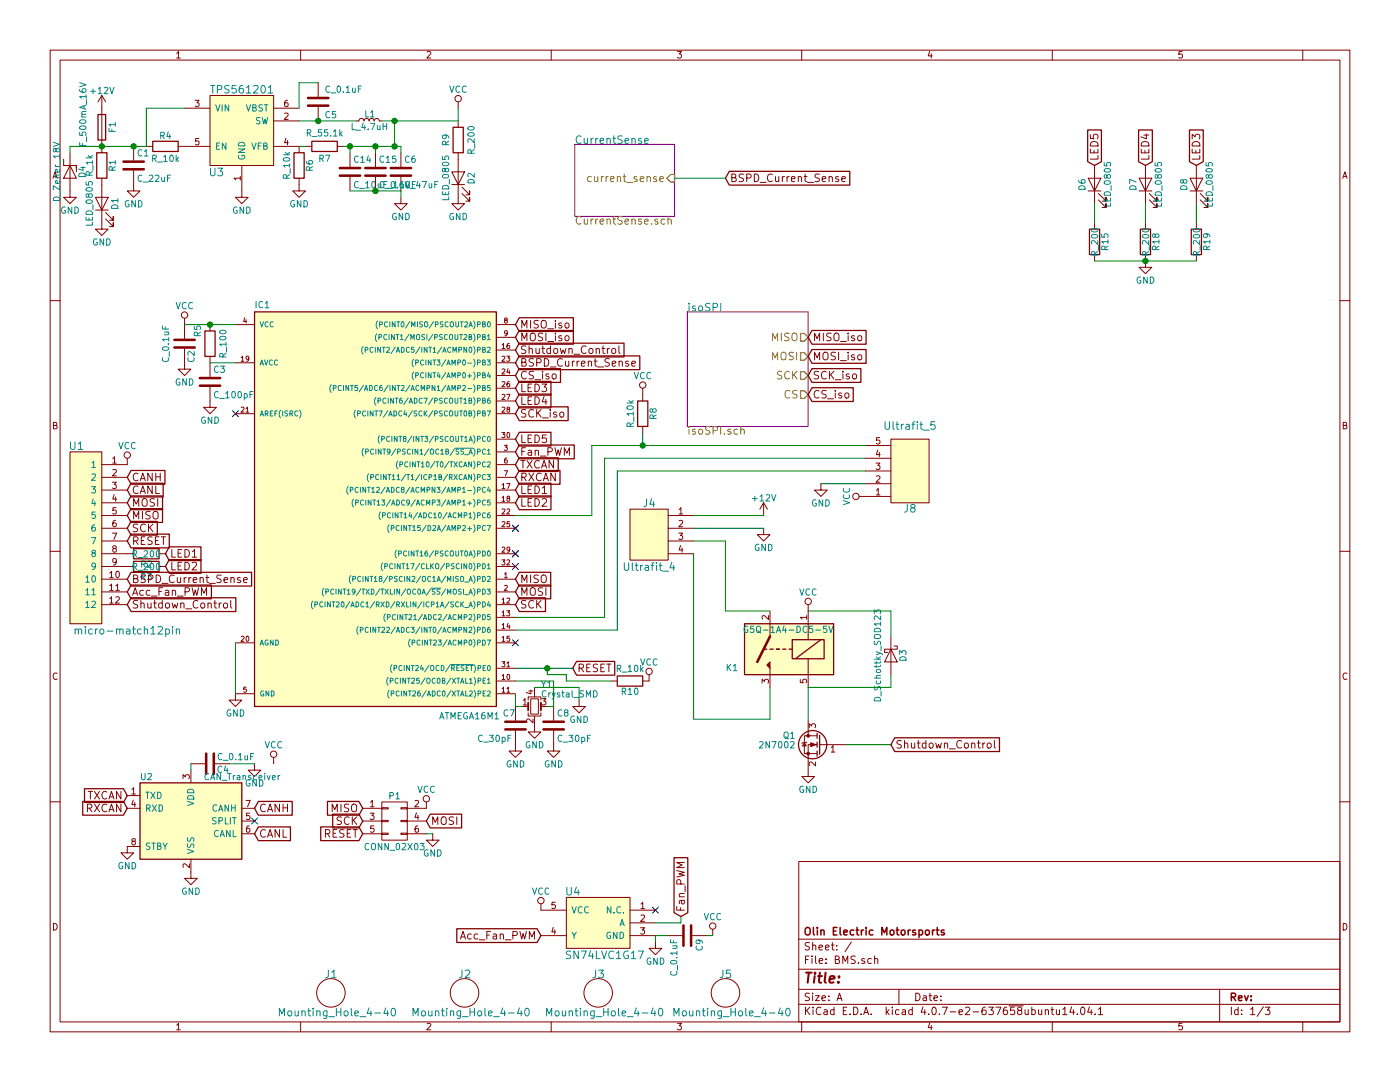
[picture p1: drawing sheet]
EESchema Schematic File Version 2
LIBS:power
LIBS:device
LIBS:switches
LIBS:relays
LIBS:motors
LIBS:transistors
LIBS:conn
LIBS:linear
LIBS:regul
LIBS:74xx
LIBS:cmos4000
LIBS:adc-dac
LIBS:memory
LIBS:xilinx
LIBS:microcontrollers
LIBS:dsp
LIBS:microchip
LIBS:analog_switches
LIBS:motorola
LIBS:texas
LIBS:intel
LIBS:audio
LIBS:interface
LIBS:digital-audio
LIBS:philips
LIBS:display
LIBS:cypress
LIBS:siliconi
LIBS:opto
LIBS:atmel
LIBS:contrib
LIBS:valves
LIBS:formula
LIBS:BMS-cache
EELAYER 25 0
EELAYER END
$Descr A 11000 8500
encoding utf-8
Sheet 1 3
Title ""
Date ""
Rev ""
Comp "Olin Electric Motorsports"
Comment1 ""
Comment2 ""
Comment3 ""
Comment4 ""
$EndDescr
$Comp
L R_10k R4
U 1 1
P 1300 1150
F 0 "R4" V 1380 1150 50  0000 C CNN
F 1 "R_10k" V 1200 1150 50  0000 C CNN
F 2 "footprints:R_0805_OEM" H 1230 1150 50  0001 C CNN
F 3 "http://www.bourns.com/data/global/pdfs/CRS.pdf" H 1380 1150 50  0001 C CNN
F 4 "CRS0805-FX-1002ELFCT-ND" H 1300 1150 60  0001 C CNN "MPN"
F 5 "Digi-Key" H 1300 1150 60  0001 C CNN "MFN"
F 6 "Value" H 1300 1150 60  0001 C CNN "Package"
F 7 "https://www.digikey.com/products/en?keywords=CRS0805-FX-1002ELFCT-ND" H 1780 1550 60  0001 C CNN "PurchasingLink"
	1    1300 1150
	0    -1   -1   0   
$EndComp
$Comp
L R_10k R6
U 1 1
P 2350 1300
F 0 "R6" V 2430 1300 50  0000 C CNN
F 1 "R_10k" V 2250 1300 50  0000 C CNN
F 2 "footprints:R_0805_OEM" H 2280 1300 50  0001 C CNN
F 3 "http://www.bourns.com/data/global/pdfs/CRS.pdf" H 2430 1300 50  0001 C CNN
F 4 "CRS0805-FX-1002ELFCT-ND" H 2350 1300 60  0001 C CNN "MPN"
F 5 "Digi-Key" H 2350 1300 60  0001 C CNN "MFN"
F 6 "Value" H 2350 1300 60  0001 C CNN "Package"
F 7 "https://www.digikey.com/products/en?keywords=CRS0805-FX-1002ELFCT-ND" H 2830 1700 60  0001 C CNN "PurchasingLink"
	1    2350 1300
	1    0    0    -1  
$EndComp
$Comp
L R_1k R1
U 1 1
P 800 1300
F 0 "R1" V 880 1300 50  0000 C CNN
F 1 "R_1k" V 700 1300 50  0000 C CNN
F 2 "footprints:R_0805_OEM" H 730 1300 50  0001 C CNN
F 3 "https://www.seielect.com/Catalog/SEI-rncp.pdf" H 880 1300 50  0001 C CNN
F 4 "Digi-Key" H 800 1300 60  0001 C CNN "MFN"
F 5 "RNCP0805FTD1K00CT-ND" H 800 1300 60  0001 C CNN "MPN"
F 6 "Value" H 800 1300 60  0001 C CNN "Package"
F 7 "https://www.digikey.com/products/en?keywords=RNCP0805FTD1K00CT-ND" H 1280 1700 60  0001 C CNN "PurchasingLink"
	1    800  1300
	1    0    0    -1  
$EndComp
$Comp
L R_55.1k R7
U 1 1
P 2550 1150
F 0 "R7" V 2450 1150 50  0000 C CNN
F 1 "R_55.1k" V 2650 1150 50  0000 C CNN
F 2 "footprints:R_0805_OEM" H 2480 1150 50  0001 C CNN
F 3 "http://www.yageo.com.tw/exep/pages/download/literatures/PYu-R_INT-thick_7.pdf" H 2630 1150 50  0001 C CNN
F 4 "311-51.1KCRCT-ND" H 2550 1150 60  0001 C CNN "MPN"
F 5 "Digi-Key" H 2550 1150 60  0001 C CNN "MFN"
F 6 "Value" H 2550 1150 60  0001 C CNN "Package"
F 7 "https://www.digikey.com/products/en?keywords=311-51.1KCRCT-ND" H 3030 1550 60  0001 C CNN "PurchasingLink"
	1    2550 1150
	0    -1   -1   0   
$EndComp
$Comp
L R_200 R9
U 1 1
P 3600 1100
F 0 "R9" V 3500 1100 50  0000 C CNN
F 1 "R_200" V 3700 1100 50  0000 C CNN
F 2 "footprints:R_0805_OEM" H 3530 1100 50  0001 C CNN
F 3 "https://www.seielect.com/Catalog/SEI-RMCF_RMCP.pdf" H 3680 1100 50  0001 C CNN
F 4 "Digi-Key" H 3600 1100 60  0001 C CNN "MFN"
F 5 "RMCF0805JT200RCT-ND" H 3600 1100 60  0001 C CNN "MPN"
F 6 "Value" H 3600 1100 60  0001 C CNN "Package"
F 7 "https://www.digikey.com/products/en?keywords=RMCF0805JT200RCT-ND" H 4080 1500 60  0001 C CNN "PurchasingLink"
	1    3600 1100
	1    0    0    -1  
$EndComp
$Comp
L LED_0805 D1
U 1 1
P 800 1600
F 0 "D1" H 800 1500 50  0000 C CNN
F 1 "LED_0805" H 800 1700 50  0000 C CNN
F 2 "footprints:LED_0805_OEM" H 700 1600 50  0001 C CNN
F 3 "http://www.osram-os.com/Graphics/XPic9/00078860_0.pdf" H 800 1700 50  0001 C CNN
F 4 "475-1410-1-ND" H 800 1600 60  0001 C CNN "MPN"
F 5 "Digi-Key" H 800 1600 60  0001 C CNN "MFN"
F 6 "Value" H 800 1600 60  0001 C CNN "Package"
F 7 "https://www.digikey.com/products/en?keywords=475-1410-1-ND" H 1200 2100 60  0001 C CNN "PurchasingLink"
	1    800  1600
	0    -1   -1   0   
$EndComp
$Comp
L LED_0805 D2
U 1 1
P 3600 1400
F 0 "D2" H 3600 1300 50  0000 C CNN
F 1 "LED_0805" H 3600 1500 50  0000 C CNN
F 2 "footprints:LED_0805_OEM" H 3500 1400 50  0001 C CNN
F 3 "http://www.osram-os.com/Graphics/XPic9/00078860_0.pdf" H 3600 1500 50  0001 C CNN
F 4 "475-1410-1-ND" H 3600 1400 60  0001 C CNN "MPN"
F 5 "Digi-Key" H 3600 1400 60  0001 C CNN "MFN"
F 6 "Value" H 3600 1400 60  0001 C CNN "Package"
F 7 "https://www.digikey.com/products/en?keywords=475-1410-1-ND" H 4000 1900 60  0001 C CNN "PurchasingLink"
	1    3600 1400
	0    -1   -1   0   
$EndComp
$Comp
L L_4.7uH L1
U 1 1
P 2900 950
F 0 "L1" V 2950 900 50  0000 L CNN
F 1 "L_4.7uH" V 2850 800 50  0000 L CNN
F 2 "footprints:4.7uH_Inductor_OEM" H 2830 890 50  0001 C CNN
F 3 "https://product.tdk.com/info/en/documents/wdcatalog/withdrawn_inductor_commercial_power_vlp8040_en.pdf" H 2930 990 50  0001 C CNN
F 4 "445-6583-1-ND" H 2900 950 60  0001 C CNN "MPN"
F 5 "Digi-Key" H 2900 950 60  0001 C CNN "MFN"
F 6 "Value" H 2900 950 60  0001 C CNN "Package"
F 7 "https://www.digikey.com/product-detail/en/tdk-corporation/VLP8040T-4R7M/445-6583-1-ND/2465893" H 3330 1390 60  0001 C CNN "PurchasingLink"
	1    2900 950 
	0    -1   -1   0   
$EndComp
$Comp
L C_0.1uF C5
U 1 1
P 2500 800
F 0 "C5" H 2550 700 50  0000 L CNN
F 1 "C_0.1uF" H 2550 900 50  0000 L CNN
F 2 "footprints:C_0805_OEM" H 2538 650 50  0001 C CNN
F 3 "http://datasheets.avx.com/X7RDielectric.pdf" H 2525 900 50  0001 C CNN
F 4 "478-3352-1-ND" H 2500 800 60  0001 C CNN "MPN"
F 5 "Digi-Key" H 2500 800 60  0001 C CNN "MFN"
F 6 "Value" H 2500 800 60  0001 C CNN "Package"
F 7 "https://www.digikey.com/products/en?keywords=478-3352-1-ND" H 2925 1300 60  0001 C CNN "PurchasingLink"
	1    2500 800 
	1    0    0    -1  
$EndComp
$Comp
L C_22uF C1
U 1 1
P 1050 1300
F 0 "C1" H 1075 1400 50  0000 L CNN
F 1 "C_22uF" H 1075 1200 50  0000 L CNN
F 2 "footprints:C_1206_OEM" H 1088 1150 50  0001 C CNN
F 3 "http://www.samsungsem.com/kr/support/product-search/mlcc/__icsFiles/afieldfile/2017/07/28/S_CL31A226KOCLFNC.pdf" H 1075 1400 50  0001 C CNN
F 4 "1276-2725-1-ND" H 1050 1300 60  0001 C CNN "MPN"
F 5 "Digi-Key" H 1050 1300 60  0001 C CNN "MFN"
F 6 "Value" H 1050 1300 60  0001 C CNN "Package"
F 7 "https://www.digikey.com/products/en?keywords=1276-2725-1-ND" H 1475 1800 60  0001 C CNN "PurchasingLink"
	1    1050 1300
	1    0    0    -1  
$EndComp
$Comp
L C_47uF C6
U 1 1
P 3100 1300
F 0 "C6" H 3125 1400 50  0000 L CNN
F 1 "C_47uF" H 3125 1200 50  0000 L CNN
F 2 "footprints:C_0805_OEM" H 3138 1150 50  0001 C CNN
F 3 "http://www.yuden.co.jp/productdata/catalog/en/mlcc_all_e.pdf" H 3125 1400 50  0001 C CNN
F 4 "587-4280-1-ND" H 3100 1300 60  0001 C CNN "MPN"
F 5 "Digi-Key" H 3100 1300 60  0001 C CNN "MFN"
F 6 "Value" H 3100 1300 60  0001 C CNN "Package"
F 7 "https://www.digikey.com/product-detail/en/taiyo-yuden/JMK212BBJ476MG-T/587-4280-1-ND/5344315" H 3525 1800 60  0001 C CNN "PurchasingLink"
	1    3100 1300
	1    0    0    -1  
$EndComp
$Comp
L +12V #PWR01
U 1 1
P 800 850
F 0 "#PWR01" H 800 700 50  0001 C CNN
F 1 "+12V" H 800 990 50  0000 C CNN
F 2 "" H 800 850 50  0001 C CNN
F 3 "" H 800 850 50  0001 C CNN
	1    800  850 
	1    0    0    -1  
$EndComp
$Comp
L GND #PWR02
U 1 1
P 800 1750
F 0 "#PWR02" H 800 1500 50  0001 C CNN
F 1 "GND" H 800 1600 50  0000 C CNN
F 2 "" H 800 1750 50  0001 C CNN
F 3 "" H 800 1750 50  0001 C CNN
	1    800  1750
	1    0    0    -1  
$EndComp
$Comp
L GND #PWR03
U 1 1
P 1050 1450
F 0 "#PWR03" H 1050 1200 50  0001 C CNN
F 1 "GND" H 1050 1300 50  0000 C CNN
F 2 "" H 1050 1450 50  0001 C CNN
F 3 "" H 1050 1450 50  0001 C CNN
	1    1050 1450
	1    0    0    -1  
$EndComp
$Comp
L GND #PWR04
U 1 1
P 1900 1500
F 0 "#PWR04" H 1900 1250 50  0001 C CNN
F 1 "GND" H 1900 1350 50  0000 C CNN
F 2 "" H 1900 1500 50  0001 C CNN
F 3 "" H 1900 1500 50  0001 C CNN
	1    1900 1500
	1    0    0    -1  
$EndComp
$Comp
L GND #PWR05
U 1 1
P 2350 1450
F 0 "#PWR05" H 2350 1200 50  0001 C CNN
F 1 "GND" H 2350 1300 50  0000 C CNN
F 2 "" H 2350 1450 50  0001 C CNN
F 3 "" H 2350 1450 50  0001 C CNN
	1    2350 1450
	1    0    0    -1  
$EndComp
$Comp
L GND #PWR06
U 1 1
P 3100 1450
F 0 "#PWR06" H 3100 1200 50  0001 C CNN
F 1 "GND" H 3100 1300 50  0000 C CNN
F 2 "" H 3100 1450 50  0001 C CNN
F 3 "" H 3100 1450 50  0001 C CNN
	1    3100 1450
	1    0    0    -1  
$EndComp
$Comp
L GND #PWR07
U 1 1
P 3600 1550
F 0 "#PWR07" H 3600 1300 50  0001 C CNN
F 1 "GND" H 3600 1400 50  0000 C CNN
F 2 "" H 3600 1550 50  0001 C CNN
F 3 "" H 3600 1550 50  0001 C CNN
	1    3600 1550
	1    0    0    -1  
$EndComp
$Comp
L F_500mA_16V F1
U 1 1
P 800 1000
F 0 "F1" V 880 1000 50  0000 C CNN
F 1 "F_500mA_16V" V 650 1100 50  0000 C CNN
F 2 "footprints:Fuse_1210" V 730 1000 50  0001 C CNN
F 3 "https://belfuse.com/resources/CircuitProtection/datasheets/0ZCH%20Nov2016.pdf" V 880 1000 50  0001 C CNN
F 4 "Digi-Key" H 800 1000 60  0001 C CNN "MFN"
F 5 "507-1786-1-ND" H 800 1000 60  0001 C CNN "MPN"
F 6 "Value" H 800 1000 60  0001 C CNN "Package"
F 7 "https://www.digikey.com/product-detail/en/bel-fuse-inc/0ZCH0050FF2G/507-1786-1-ND/4156209" V 1280 1400 60  0001 C CNN "PurchasingLink"
	1    800  1000
	1    0    0    -1  
$EndComp
$Comp
L R_100 R5
U 1 1
P 1650 2700
F 0 "R5" V 1550 2800 50  0000 C CNN
F 1 "R_100" V 1750 2700 50  0000 C CNN
F 2 "footprints:R_0805_OEM" H 1580 2700 50  0001 C CNN
F 3 "https://www.seielect.com/Catalog/SEI-rncp.pdf" H 1730 2700 50  0001 C CNN
F 4 "Digi-Key" H 1650 2700 60  0001 C CNN "MFN"
F 5 "RNCP0805FTD100RCT-ND" H 1650 2700 60  0001 C CNN "MPN"
F 6 "Value" H 1650 2700 60  0001 C CNN "Package"
F 7 "https://www.digikey.com/products/en?keywords=RNCP0805FTD100RCT-ND" H 2130 3100 60  0001 C CNN "PurchasingLink"
	1    1650 2700
	1    0    0    -1  
$EndComp
$Comp
L C_0.1uF C4
U 1 1
P 1650 6000
F 0 "C4" V 1600 5850 50  0000 L CNN
F 1 "C_0.1uF" V 1700 5650 50  0000 L CNN
F 2 "footprints:C_0805_OEM" H 1688 5850 50  0001 C CNN
F 3 "http://datasheets.avx.com/X7RDielectric.pdf" H 1675 6100 50  0001 C CNN
F 4 "478-3352-1-ND" H 1650 6000 60  0001 C CNN "MPN"
F 5 "Digi-Key" H 1650 6000 60  0001 C CNN "MFN"
F 6 "Value" H 1650 6000 60  0001 C CNN "Package"
F 7 "https://www.digikey.com/products/en?keywords=478-3352-1-ND" H 2075 6500 60  0001 C CNN "PurchasingLink"
	1    1650 6000
	0    -1   -1   0   
$EndComp
$Comp
L C_0.1uF C2
U 1 1
P 1450 2700
F 0 "C2" V 1500 2550 50  0000 L CNN
F 1 "C_0.1uF" V 1300 2550 50  0000 L CNN
F 2 "footprints:C_0805_OEM" H 1488 2550 50  0001 C CNN
F 3 "http://datasheets.avx.com/X7RDielectric.pdf" H 1475 2800 50  0001 C CNN
F 4 "478-3352-1-ND" H 1450 2700 60  0001 C CNN "MPN"
F 5 "Digi-Key" H 1450 2700 60  0001 C CNN "MFN"
F 6 "Value" H 1450 2700 60  0001 C CNN "Package"
F 7 "https://www.digikey.com/products/en?keywords=478-3352-1-ND" H 1875 3200 60  0001 C CNN "PurchasingLink"
	1    1450 2700
	1    0    0    -1  
$EndComp
$Comp
L C_100pF C3
U 1 1
P 1650 3000
F 0 "C3" H 1675 3100 50  0000 L CNN
F 1 "C_100pF" H 1675 2900 50  0000 L CNN
F 2 "footprints:C_0805_OEM" H 1688 2850 50  0001 C CNN
F 3 "https://content.kemet.com/datasheets/KEM_C1003_C0G_SMD.pdf" H 1675 3100 50  0001 C CNN
F 4 "399-1122-1-ND" H 1650 3000 60  0001 C CNN "MPN"
F 5 "Digi-Key" H 1650 3000 60  0001 C CNN "MFN"
F 6 "Value" H 1650 3000 60  0001 C CNN "Package"
F 7 "https://www.digikey.com/product-detail/en/kemet/C0805C101J5GACTU/399-1122-1-ND/411397" H 2075 3500 60  0001 C CNN "PurchasingLink"
	1    1650 3000
	1    0    0    -1  
$EndComp
$Comp
L C_30pF C8
U 1 1
P 4350 5700
F 0 "C8" H 4375 5800 50  0000 L CNN
F 1 "C_30pF" H 4375 5600 50  0000 L CNN
F 2 "footprints:C_0805_OEM" H 4388 5550 50  0001 C CNN
F 3 "https://media.digikey.com/pdf/Data%20Sheets/Samsung%20PDFs/CL_Series_MLCC_ds.pdf" H 4375 5800 50  0001 C CNN
F 4 "1276-1130-1-ND" H 4350 5700 60  0001 C CNN "MPN"
F 5 "Digi-Key" H 4350 5700 60  0001 C CNN "MFN"
F 6 "Value" H 4350 5700 60  0001 C CNN "Package"
F 7 "https://www.digikey.com/product-detail/en/samsung-electro-mechanics-america-inc/CL21C300JBANNNC/1276-1130-1-ND/3889216" H 4775 6200 60  0001 C CNN "PurchasingLink"
	1    4350 5700
	1    0    0    -1  
$EndComp
$Comp
L C_30pF C7
U 1 1
P 4050 5700
F 0 "C7" H 3950 5800 50  0000 L CNN
F 1 "C_30pF" H 3750 5600 50  0000 L CNN
F 2 "footprints:C_0805_OEM" H 4088 5550 50  0001 C CNN
F 3 "https://media.digikey.com/pdf/Data%20Sheets/Samsung%20PDFs/CL_Series_MLCC_ds.pdf" H 4075 5800 50  0001 C CNN
F 4 "1276-1130-1-ND" H 4050 5700 60  0001 C CNN "MPN"
F 5 "Digi-Key" H 4050 5700 60  0001 C CNN "MFN"
F 6 "Value" H 4050 5700 60  0001 C CNN "Package"
F 7 "https://www.digikey.com/product-detail/en/samsung-electro-mechanics-america-inc/CL21C300JBANNNC/1276-1130-1-ND/3889216" H 4475 6200 60  0001 C CNN "PurchasingLink"
	1    4050 5700
	1    0    0    -1  
$EndComp
$Comp
L GND #PWR08
U 1 1
P 1850 5450
F 0 "#PWR08" H 1850 5200 50  0001 C CNN
F 1 "GND" H 1850 5300 50  0000 C CNN
F 2 "" H 1850 5450 50  0001 C CNN
F 3 "" H 1850 5450 50  0001 C CNN
	1    1850 5450
	1    0    0    -1  
$EndComp
$Comp
L GND #PWR09
U 1 1
P 1650 3150
F 0 "#PWR09" H 1650 2900 50  0001 C CNN
F 1 "GND" H 1650 3000 50  0000 C CNN
F 2 "" H 1650 3150 50  0001 C CNN
F 3 "" H 1650 3150 50  0001 C CNN
	1    1650 3150
	1    0    0    -1  
$EndComp
$Comp
L GND #PWR010
U 1 1
P 1450 2850
F 0 "#PWR010" H 1450 2600 50  0001 C CNN
F 1 "GND" H 1450 2700 50  0000 C CNN
F 2 "" H 1450 2850 50  0001 C CNN
F 3 "" H 1450 2850 50  0001 C CNN
	1    1450 2850
	1    0    0    -1  
$EndComp
$Comp
L GND #PWR011
U 1 1
P 1000 6650
F 0 "#PWR011" H 1000 6400 50  0001 C CNN
F 1 "GND" H 1000 6500 50  0000 C CNN
F 2 "" H 1000 6650 50  0001 C CNN
F 3 "" H 1000 6650 50  0001 C CNN
	1    1000 6650
	1    0    0    -1  
$EndComp
NoConn ~ 2000 6450
$Comp
L GND #PWR012
U 1 1
P 1500 6850
F 0 "#PWR012" H 1500 6600 50  0001 C CNN
F 1 "GND" H 1500 6700 50  0000 C CNN
F 2 "" H 1500 6850 50  0001 C CNN
F 3 "" H 1500 6850 50  0001 C CNN
	1    1500 6850
	1    0    0    -1  
$EndComp
$Comp
L GND #PWR013
U 1 1
P 2000 6000
F 0 "#PWR013" H 2000 5750 50  0001 C CNN
F 1 "GND" H 2000 5850 50  0000 C CNN
F 2 "" H 2000 6000 50  0001 C CNN
F 3 "" H 2000 6000 50  0001 C CNN
	1    2000 6000
	1    0    0    -1  
$EndComp
$Comp
L R_10k R10
U 1 1
P 4950 5350
F 0 "R10" V 5030 5350 50  0000 C CNN
F 1 "R_10k" V 4850 5350 50  0000 C CNN
F 2 "footprints:D_0805_OEM" H 4880 5350 50  0001 C CNN
F 3 "http://www.bourns.com/data/global/pdfs/CRS.pdf" H 5030 5350 50  0001 C CNN
F 4 "CRS0805-FX-1002ELFCT-ND" H 4950 5350 60  0001 C CNN "MPN"
F 5 "Digi-Key" H 4950 5350 60  0001 C CNN "MFN"
F 6 "Value" H 4950 5350 60  0001 C CNN "Package"
F 7 "https://www.digikey.com/products/en?keywords=CRS0805-FX-1002ELFCT-ND" H 5430 5750 60  0001 C CNN "PurchasingLink"
	1    4950 5350
	0    1    1    0   
$EndComp
$Comp
L VCC #PWR014
U 1 1
P 3600 850
F 0 "#PWR014" H 3600 700 50  0001 C CNN
F 1 "VCC" H 3600 1000 50  0000 C CNN
F 2 "" H 3600 850 50  0001 C CNN
F 3 "" H 3600 850 50  0001 C CNN
	1    3600 850 
	1    0    0    -1  
$EndComp
$Comp
L VCC #PWR015
U 1 1
P 1450 2550
F 0 "#PWR015" H 1450 2400 50  0001 C CNN
F 1 "VCC" H 1450 2700 50  0000 C CNN
F 2 "" H 1450 2550 50  0001 C CNN
F 3 "" H 1450 2550 50  0001 C CNN
	1    1450 2550
	1    0    0    -1  
$EndComp
$Comp
L VCC #PWR016
U 1 1
P 2150 6000
F 0 "#PWR016" H 2150 5850 50  0001 C CNN
F 1 "VCC" H 2150 6150 50  0000 C CNN
F 2 "" H 2150 6000 50  0001 C CNN
F 3 "" H 2150 6000 50  0001 C CNN
	1    2150 6000
	1    0    0    -1  
$EndComp
$Comp
L GND #PWR017
U 1 1
P 4200 5700
F 0 "#PWR017" H 4200 5450 50  0001 C CNN
F 1 "GND" H 4200 5550 50  0000 C CNN
F 2 "" H 4200 5700 50  0001 C CNN
F 3 "" H 4200 5700 50  0001 C CNN
	1    4200 5700
	1    0    0    -1  
$EndComp
$Comp
L GND #PWR018
U 1 1
P 4050 5850
F 0 "#PWR018" H 4050 5600 50  0001 C CNN
F 1 "GND" H 4050 5700 50  0000 C CNN
F 2 "" H 4050 5850 50  0001 C CNN
F 3 "" H 4050 5850 50  0001 C CNN
	1    4050 5850
	1    0    0    -1  
$EndComp
$Comp
L GND #PWR019
U 1 1
P 4350 5850
F 0 "#PWR019" H 4350 5600 50  0001 C CNN
F 1 "GND" H 4350 5700 50  0000 C CNN
F 2 "" H 4350 5850 50  0001 C CNN
F 3 "" H 4350 5850 50  0001 C CNN
	1    4350 5850
	1    0    0    -1  
$EndComp
$Comp
L GND #PWR020
U 1 1
P 4550 5500
F 0 "#PWR020" H 4550 5250 50  0001 C CNN
F 1 "GND" H 4550 5350 50  0000 C CNN
F 2 "" H 4550 5500 50  0001 C CNN
F 3 "" H 4550 5500 50  0001 C CNN
	1    4550 5500
	1    0    0    -1  
$EndComp
Text GLabel 4500 5250 2    60   Input ~ 0
RESET
$Comp
L VCC #PWR021
U 1 1
P 5100 5350
F 0 "#PWR021" H 5100 5200 50  0001 C CNN
F 1 "VCC" H 5100 5500 50  0000 C CNN
F 2 "" H 5100 5350 50  0001 C CNN
F 3 "" H 5100 5350 50  0001 C CNN
	1    5100 5350
	1    0    0    -1  
$EndComp
$Comp
L VCC #PWR022
U 1 1
P 3350 6350
F 0 "#PWR022" H 3350 6200 50  0001 C CNN
F 1 "VCC" H 3350 6500 50  0000 C CNN
F 2 "" H 3350 6350 50  0001 C CNN
F 3 "" H 3350 6350 50  0001 C CNN
	1    3350 6350
	1    0    0    -1  
$EndComp
$Comp
L GND #PWR023
U 1 1
P 3400 6550
F 0 "#PWR023" H 3400 6300 50  0001 C CNN
F 1 "GND" H 3400 6400 50  0000 C CNN
F 2 "" H 3400 6550 50  0001 C CNN
F 3 "" H 3400 6550 50  0001 C CNN
	1    3400 6550
	1    0    0    -1  
$EndComp
Text GLabel 3350 6450 2    60   Input ~ 0
MOSI
Text GLabel 2850 6350 0    60   Input ~ 0
MISO
Text GLabel 2850 6450 0    60   Input ~ 0
SCK
Text GLabel 2850 6550 0    60   Input ~ 0
RESET
Text GLabel 1000 6250 0    60   Input ~ 0
TXCAN
Text GLabel 1000 6350 0    60   Input ~ 0
RXCAN
Text GLabel 2000 6350 2    60   Input ~ 0
CANH
Text GLabel 2000 6550 2    60   Input ~ 0
CANL
Text GLabel 4050 4550 2    60   Input ~ 0
MISO
Text GLabel 4050 4650 2    60   Input ~ 0
MOSI
Text GLabel 4050 4750 2    60   Input ~ 0
SCK
Text GLabel 4050 3650 2    60   Input ~ 0
TXCAN
Text GLabel 4050 3750 2    60   Input ~ 0
RXCAN
$Comp
L Crystal_SMD Y1
U 1 1
P 4200 5550
F 0 "Y1" H 4250 5725 50  0000 L CNN
F 1 "Crystal_SMD" H 4250 5650 50  0000 L CNN
F 2 "footprints:Crystal_SMD_FA238" H 4150 5625 50  0001 C CNN
F 3 "https://support.epson.biz/td/api/doc_check.php?dl=brief_FA-238V_en.pdf" H 4250 5725 50  0001 C CNN
F 4 "Digi-Key" H 4200 5550 60  0001 C CNN "MFN"
F 5 "SER3686CT-ND" H 4200 5550 60  0001 C CNN "MPN"
F 6 "Value" H 4200 5550 60  0001 C CNN "Package"
F 7 "https://www.digikey.com/products/en?keywords=SER3686CT-ND" H 4650 6125 60  0001 C CNN "PurchasingLink"
	1    4200 5550
	1    0    0    -1  
$EndComp
$Comp
L CONN_02X03 P1
U 1 1
P 3100 6450
F 0 "P1" H 3100 6650 50  0000 C CNN
F 1 "CONN_02X03" H 3100 6250 50  0000 C CNN
F 2 "footprints:Pin_Header_Straight_2x03" H 3100 5250 50  0001 C CNN
F 3 "http://portal.fciconnect.com/Comergent//fci/drawing/67996.pdf" H 3100 5250 50  0001 C CNN
F 4 "609-3234-ND" H 3100 6450 60  0001 C CNN "MPN"
F 5 "Digi-Key" H 3100 6450 60  0001 C CNN "MFN"
F 6 "Value" H 3100 6450 60  0001 C CNN "Package"
F 7 "https://www.digikey.com/product-detail/en/amphenol-fci/67997-206HLF/609-3234-ND/1878491" H 3500 7050 60  0001 C CNN "PurchasingLink"
	1    3100 6450
	1    0    0    -1  
$EndComp
$Comp
L Ultrafit_4 J4
U 1 1
P 5100 4250
F 0 "J4" H 5100 4550 60  0000 C CNN
F 1 "Ultrafit_4" H 5100 4050 60  0000 C CNN
F 2 "footprints:Ultrafit_4" H 5000 4500 60  0001 C CNN
F 3 "http://www.literature.molex.com/SQLImages/kelmscott/Molex/PDF_Images/987651-1008.pdf" H 5100 4600 60  0001 C CNN
F 4 "Digi-Key" H 5100 4250 60  0001 C CNN "MFN"
F 5 "Value" H 5100 4250 60  0001 C CNN "Package"
F 6 "WM11574-ND" H 5100 4250 60  0001 C CNN "MPN"
F 7 "WM11564-ND" H 5500 5000 60  0001 C CNN "MPN2"
F 8 "https://www.digikey.com/products/en?keywords=WM11574-ND" H 5600 5100 60  0001 C CNN "PurchasingLink"
F 9 "https://www.digikey.com/product-detail/en/molex-llc/1722561004/WM11564-ND/5291228" H 5700 5200 60  0001 C CNN "PurchasingLink2"
	1    5100 4250
	1    0    0    -1  
$EndComp
$Comp
L GND #PWR024
U 1 1
P 6000 4150
F 0 "#PWR024" H 6000 3900 50  0001 C CNN
F 1 "GND" H 6000 4000 50  0000 C CNN
F 2 "" H 6000 4150 50  0001 C CNN
F 3 "" H 6000 4150 50  0001 C CNN
	1    6000 4150
	1    0    0    -1  
$EndComp
$Comp
L +12V #PWR025
U 1 1
P 6000 4050
F 0 "#PWR025" H 6000 3900 50  0001 C CNN
F 1 "+12V" H 6000 4190 50  0000 C CNN
F 2 "" H 6000 4050 50  0001 C CNN
F 3 "" H 6000 4050 50  0001 C CNN
	1    6000 4050
	1    0    0    -1  
$EndComp
$Sheet
S 4516 1134 784  566 
U 59E289B4
F0 "CurrentSense" 60
F1 "CurrentSense.sch" 60
F2 "current_sense" I R 5300 1400 60 
$EndSheet
$Comp
L micro-match12pin U1
U 1 1
P 550 4050
F 0 "U1" H 600 4600 60  0000 C CNN
F 1 "micro-match12pin" H 1000 3150 60  0000 C CNN
F 2 "footprints:micromatch_female_ra_12" H 900 4850 60  0001 C CNN
F 3 "" H 900 4850 60  0001 C CNN
	1    550  4050
	1    0    0    -1  
$EndComp
Text GLabel 1000 4250 2    60   Input ~ 0
RESET
Text GLabel 1000 3850 2    60   Input ~ 0
CANL
Text GLabel 1000 3950 2    60   Input ~ 0
MOSI
Text GLabel 1000 4050 2    60   Input ~ 0
MISO
Text GLabel 1000 4150 2    60   Input ~ 0
SCK
$Comp
L R_200 R2
U 1 1
P 1150 4350
F 0 "R2" V 1230 4350 50  0000 C CNN
F 1 "R_200" V 1150 4350 50  0000 C CNN
F 2 "footprints:R_0805_OEM" H 1080 4350 50  0001 C CNN
F 3 "https://www.seielect.com/Catalog/SEI-RMCF_RMCP.pdf" H 1230 4350 50  0001 C CNN
F 4 "Digi-Key" H 1150 4350 60  0001 C CNN "MFN"
F 5 "RMCF0805JT200RCT-ND" H 1150 4350 60  0001 C CNN "MPN"
F 6 "Value" H 1150 4350 60  0001 C CNN "Package"
F 7 "https://www.digikey.com/products/en?keywords=RMCF0805JT200RCT-ND" H 1630 4750 60  0001 C CNN "PurchasingLink"
	1    1150 4350
	0    1    1    0   
$EndComp
$Comp
L R_200 R3
U 1 1
P 1150 4450
F 0 "R3" V 1230 4450 50  0000 C CNN
F 1 "R_200" V 1150 4450 50  0000 C CNN
F 2 "footprints:R_0805_OEM" H 1080 4450 50  0001 C CNN
F 3 "https://www.seielect.com/Catalog/SEI-RMCF_RMCP.pdf" H 1230 4450 50  0001 C CNN
F 4 "Digi-Key" H 1150 4450 60  0001 C CNN "MFN"
F 5 "RMCF0805JT200RCT-ND" H 1150 4450 60  0001 C CNN "MPN"
F 6 "Value" H 1150 4450 60  0001 C CNN "Package"
F 7 "https://www.digikey.com/products/en?keywords=RMCF0805JT200RCT-ND" H 1630 4850 60  0001 C CNN "PurchasingLink"
	1    1150 4450
	0    1    1    0   
$EndComp
Text GLabel 1300 4350 2    60   Input ~ 0
LED1
Text GLabel 1300 4450 2    60   Input ~ 0
LED2
Text GLabel 1000 4550 2    60   Input ~ 0
BSPD_Current_Sense
Text GLabel 1000 4650 2    60   Input ~ 0
Acc_Fan_PWM
$Comp
L SN74LVC1G17 U4
U 1 1
P 4100 7100
F 0 "U4" H 4500 7200 60  0000 C CNN
F 1 "SN74LVC1G17" H 4750 6700 60  0000 C CNN
F 2 "footprints:SOT-23-5_OEM" H 4100 7100 60  0001 C CNN
F 3 "" H 4100 7100 60  0001 C CNN
	1    4100 7100
	1    0    0    -1  
$EndComp
$Comp
L VCC #PWR026
U 1 1
P 4250 7150
F 0 "#PWR026" H 4250 7000 50  0001 C CNN
F 1 "VCC" H 4250 7300 50  0000 C CNN
F 2 "" H 4250 7150 50  0001 C CNN
F 3 "" H 4250 7150 50  0001 C CNN
	1    4250 7150
	1    0    0    -1  
$EndComp
$Comp
L GND #PWR027
U 1 1
P 5150 7400
F 0 "#PWR027" H 5150 7150 50  0001 C CNN
F 1 "GND" H 5150 7250 50  0000 C CNN
F 2 "" H 5150 7400 50  0001 C CNN
F 3 "" H 5150 7400 50  0001 C CNN
	1    5150 7400
	1    0    0    -1  
$EndComp
$Comp
L C_0.1uF C9
U 1 1
P 5400 7350
F 0 "C9" H 5425 7450 50  0000 L CNN
F 1 "C_0.1uF" H 5425 7250 50  0000 L CNN
F 2 "footprints:C_0805_OEM" H 5438 7200 50  0001 C CNN
F 3 "http://datasheets.avx.com/X7RDielectric.pdf" H 5425 7450 50  0001 C CNN
F 4 "478-3352-1-ND" H 5400 7350 60  0001 C CNN "MPN"
F 5 "Digi-Key" H 5400 7350 60  0001 C CNN "MFN"
F 6 "Value" H 5400 7350 60  0001 C CNN "Package"
F 7 "https://www.digikey.com/products/en?keywords=478-3352-1-ND" H 5825 7850 60  0001 C CNN "PurchasingLink"
	1    5400 7350
	0    1    1    0   
$EndComp
$Comp
L VCC #PWR028
U 1 1
P 5600 7350
F 0 "#PWR028" H 5600 7200 50  0001 C CNN
F 1 "VCC" H 5600 7500 50  0000 C CNN
F 2 "" H 5600 7350 50  0001 C CNN
F 3 "" H 5600 7350 50  0001 C CNN
	1    5600 7350
	1    0    0    -1  
$EndComp
$Comp
L LED_0805 D6
U 1 1
P 8600 1450
F 0 "D6" H 8600 1550 50  0000 C CNN
F 1 "LED_0805" H 8600 1350 50  0000 C CNN
F 2 "footprints:LED_0805_OEM" H 8500 1450 50  0001 C CNN
F 3 "http://www.osram-os.com/Graphics/XPic9/00078860_0.pdf" H 8600 1550 50  0001 C CNN
F 4 "475-1410-1-ND" H 8600 1450 60  0001 C CNN "MPN"
F 5 "Digi-Key" H 8600 1450 60  0001 C CNN "MFN"
F 6 "Value" H 8600 1450 60  0001 C CNN "Package"
F 7 "https://www.digikey.com/products/en?keywords=475-1410-1-ND" H 9000 1950 60  0001 C CNN "PurchasingLink"
	1    8600 1450
	0    -1   -1   0   
$EndComp
$Comp
L LED_0805 D7
U 1 1
P 9000 1450
F 0 "D7" H 9000 1550 50  0000 C CNN
F 1 "LED_0805" H 9000 1350 50  0000 C CNN
F 2 "footprints:LED_0805_OEM" H 8900 1450 50  0001 C CNN
F 3 "http://www.osram-os.com/Graphics/XPic9/00078860_0.pdf" H 9000 1550 50  0001 C CNN
F 4 "475-1410-1-ND" H 9000 1450 60  0001 C CNN "MPN"
F 5 "Digi-Key" H 9000 1450 60  0001 C CNN "MFN"
F 6 "Value" H 9000 1450 60  0001 C CNN "Package"
F 7 "https://www.digikey.com/products/en?keywords=475-1410-1-ND" H 9400 1950 60  0001 C CNN "PurchasingLink"
	1    9000 1450
	0    -1   -1   0   
$EndComp
$Comp
L LED_0805 D8
U 1 1
P 9400 1450
F 0 "D8" H 9400 1550 50  0000 C CNN
F 1 "LED_0805" H 9400 1350 50  0000 C CNN
F 2 "footprints:LED_0805_OEM" H 9300 1450 50  0001 C CNN
F 3 "http://www.osram-os.com/Graphics/XPic9/00078860_0.pdf" H 9400 1550 50  0001 C CNN
F 4 "475-1410-1-ND" H 9400 1450 60  0001 C CNN "MPN"
F 5 "Digi-Key" H 9400 1450 60  0001 C CNN "MFN"
F 6 "Value" H 9400 1450 60  0001 C CNN "Package"
F 7 "https://www.digikey.com/products/en?keywords=475-1410-1-ND" H 9800 1950 60  0001 C CNN "PurchasingLink"
	1    9400 1450
	0    -1   -1   0   
$EndComp
$Comp
L R_200 R19
U 1 1
P 9400 1900
F 0 "R19" V 9480 1900 50  0000 C CNN
F 1 "R_200" V 9400 1900 50  0000 C CNN
F 2 "footprints:R_0805_OEM" H 9330 1900 50  0001 C CNN
F 3 "https://www.seielect.com/Catalog/SEI-RMCF_RMCP.pdf" H 9480 1900 50  0001 C CNN
F 4 "Digi-Key" H 9400 1900 60  0001 C CNN "MFN"
F 5 "RMCF0805JT200RCT-ND" H 9400 1900 60  0001 C CNN "MPN"
F 6 "Value" H 9400 1900 60  0001 C CNN "Package"
F 7 "https://www.digikey.com/products/en?keywords=RMCF0805JT200RCT-ND" H 9880 2300 60  0001 C CNN "PurchasingLink"
	1    9400 1900
	1    0    0    -1  
$EndComp
$Comp
L R_200 R18
U 1 1
P 9000 1900
F 0 "R18" V 9080 1900 50  0000 C CNN
F 1 "R_200" V 9000 1900 50  0000 C CNN
F 2 "footprints:R_0805_OEM" H 8930 1900 50  0001 C CNN
F 3 "https://www.seielect.com/Catalog/SEI-RMCF_RMCP.pdf" H 9080 1900 50  0001 C CNN
F 4 "Digi-Key" H 9000 1900 60  0001 C CNN "MFN"
F 5 "RMCF0805JT200RCT-ND" H 9000 1900 60  0001 C CNN "MPN"
F 6 "Value" H 9000 1900 60  0001 C CNN "Package"
F 7 "https://www.digikey.com/products/en?keywords=RMCF0805JT200RCT-ND" H 9480 2300 60  0001 C CNN "PurchasingLink"
	1    9000 1900
	1    0    0    -1  
$EndComp
$Comp
L R_200 R15
U 1 1
P 8600 1900
F 0 "R15" V 8680 1900 50  0000 C CNN
F 1 "R_200" V 8600 1900 50  0000 C CNN
F 2 "footprints:R_0805_OEM" H 8530 1900 50  0001 C CNN
F 3 "https://www.seielect.com/Catalog/SEI-RMCF_RMCP.pdf" H 8680 1900 50  0001 C CNN
F 4 "Digi-Key" H 8600 1900 60  0001 C CNN "MFN"
F 5 "RMCF0805JT200RCT-ND" H 8600 1900 60  0001 C CNN "MPN"
F 6 "Value" H 8600 1900 60  0001 C CNN "Package"
F 7 "https://www.digikey.com/products/en?keywords=RMCF0805JT200RCT-ND" H 9080 2300 60  0001 C CNN "PurchasingLink"
	1    8600 1900
	1    0    0    -1  
$EndComp
$Comp
L GND #PWR029
U 1 1
P 9000 2050
F 0 "#PWR029" H 9000 1800 50  0001 C CNN
F 1 "GND" H 9000 1900 50  0000 C CNN
F 2 "" H 9000 2050 50  0001 C CNN
F 3 "" H 9000 2050 50  0001 C CNN
	1    9000 2050
	1    0    0    -1  
$EndComp
Text GLabel 9400 1300 1    60   Input ~ 0
LED3
Text GLabel 9000 1300 1    60   Input ~ 0
LED4
Text GLabel 8600 1300 1    60   Input ~ 0
LED5
$Sheet
S 5400 2450 950  900 
U 59E5ACE4
F0 "isoSPI" 60
F1 "isoSPI.sch" 60
F2 "MISO" O R 6350 2650 60 
F3 "MOSI" O R 6350 2800 60 
F4 "SCK" O R 6350 2950 60 
F5 "CS" O R 6350 3100 60 
$EndSheet
Text GLabel 6350 2800 2    60   Input ~ 0
MOSI_iso
Text GLabel 6350 2650 2    60   Input ~ 0
MISO_iso
Text GLabel 6350 2950 2    60   Input ~ 0
SCK_iso
Text GLabel 6350 3100 2    60   Input ~ 0
CS_iso
Text GLabel 4050 2550 2    60   Input ~ 0
MISO_iso
Text GLabel 4050 2650 2    60   Input ~ 0
MOSI_iso
Text GLabel 4050 2750 2    60   Input ~ 0
Shutdown_Control
Text GLabel 4050 2850 2    60   Input ~ 0
BSPD_Current_Sense
Text GLabel 4050 2950 2    60   Input ~ 0
CS_iso
Text GLabel 4050 3050 2    60   Input ~ 0
LED3
Text GLabel 4050 3150 2    60   Input ~ 0
LED4
Text GLabel 4050 3250 2    60   Input ~ 0
SCK_iso
Text GLabel 4050 3450 2    60   Input ~ 0
LED5
Text GLabel 4050 3550 2    60   Input ~ 0
Fan_PWM
Text GLabel 4050 3850 2    60   Input ~ 0
LED1
Text GLabel 4050 3950 2    60   Input ~ 0
LED2
$Comp
L Mounting_Hole_4-40 J5
U 1 1
P 5700 7800
F 0 "J5" H 5700 7950 60  0000 C CNN
F 1 "Mounting_Hole_4-40" H 5750 7650 60  0000 C CNN
F 2 "footprints:Mounting_Hole_4-40" H 5600 7850 60  0001 C CNN
F 3 "" H 5700 7800 60  0001 C CNN
F 4 "Value" H 5700 7800 60  0001 C CNN "MFN"
F 5 "Value" H 5700 7800 60  0001 C CNN "MPN"
F 6 "Value" H 5700 7800 60  0001 C CNN "Package"
	1    5700 7800
	1    0    0    -1  
$EndComp
$Comp
L Mounting_Hole_4-40 J3
U 1 1
P 4700 7800
F 0 "J3" H 4700 7950 60  0000 C CNN
F 1 "Mounting_Hole_4-40" H 4750 7650 60  0000 C CNN
F 2 "footprints:Mounting_Hole_4-40" H 4600 7850 60  0001 C CNN
F 3 "" H 4700 7800 60  0001 C CNN
F 4 "Value" H 4700 7800 60  0001 C CNN "MFN"
F 5 "Value" H 4700 7800 60  0001 C CNN "MPN"
F 6 "Value" H 4700 7800 60  0001 C CNN "Package"
	1    4700 7800
	1    0    0    -1  
$EndComp
$Comp
L Mounting_Hole_4-40 J2
U 1 1
P 3650 7800
F 0 "J2" H 3650 7950 60  0000 C CNN
F 1 "Mounting_Hole_4-40" H 3700 7650 60  0000 C CNN
F 2 "footprints:Mounting_Hole_4-40" H 3550 7850 60  0001 C CNN
F 3 "" H 3650 7800 60  0001 C CNN
F 4 "Value" H 3650 7800 60  0001 C CNN "MFN"
F 5 "Value" H 3650 7800 60  0001 C CNN "MPN"
F 6 "Value" H 3650 7800 60  0001 C CNN "Package"
	1    3650 7800
	1    0    0    -1  
$EndComp
$Comp
L Mounting_Hole_4-40 J1
U 1 1
P 2600 7800
F 0 "J1" H 2600 7950 60  0000 C CNN
F 1 "Mounting_Hole_4-40" H 2650 7650 60  0000 C CNN
F 2 "footprints:Mounting_Hole_4-40" H 2500 7850 60  0001 C CNN
F 3 "" H 2600 7800 60  0001 C CNN
F 4 "Value" H 2600 7800 60  0001 C CNN "MFN"
F 5 "Value" H 2600 7800 60  0001 C CNN "MPN"
F 6 "Value" H 2600 7800 60  0001 C CNN "Package"
	1    2600 7800
	1    0    0    -1  
$EndComp
Text GLabel 5700 1400 2    60   Input ~ 0
BSPD_Current_Sense
$Comp
L D_Schottky_SOD123 D3
U 1 1
P 7000 5150
F 0 "D3" H 7000 5250 50  0000 C CNN
F 1 "D_Schottky_SOD123" H 7000 5050 50  0000 C CNN
F 2 "footprints:D_SOD-123W_OEM" H 6900 5150 50  0001 C CNN
F 3 "https://assets.nexperia.com/documents/data-sheet/PMEG10010ELR.pdf" H 7000 5250 50  0001 C CNN
F 4 "1727-2394-1-ND" H 7100 5350 60  0001 C CNN "MPN"
F 5 "Digi-Key" H 7200 5450 60  0001 C CNN "MFN"
F 6 "https://www.digikey.com/product-detail/en/nexperia-usa-inc/PMEG10010ELRX/1727-2394-1-ND/5436140" H 7300 5550 60  0001 C CNN "PurchasingLink"
	1    7000 5150
	0    1    1    0   
$EndComp
$Comp
L 2N7002 Q1
U 1 1
P 6450 5850
F 0 "Q1" H 6650 5925 50  0000 L CNN
F 1 "2N7002" H 6650 5850 50  0000 L CNN
F 2 "footprints:SOT-23F" H 6650 5775 50  0001 L CIN
F 3 "" H 6450 5850 50  0001 L CNN
	1    6450 5850
	-1   0    0    -1  
$EndComp
$Comp
L GND #PWR030
U 1 1
P 6350 6050
F 0 "#PWR030" H 6350 5800 50  0001 C CNN
F 1 "GND" H 6350 5900 50  0000 C CNN
F 2 "" H 6350 6050 50  0001 C CNN
F 3 "" H 6350 6050 50  0001 C CNN
	1    6350 6050
	1    0    0    -1  
$EndComp
Text GLabel 7000 5850 2    60   Input ~ 0
Shutdown_Control
Text GLabel 1000 3750 2    60   Input ~ 0
CANH
NoConn ~ 5150 7150
NoConn ~ 4050 4450
NoConn ~ 4050 4350
NoConn ~ 4050 4150
NoConn ~ 4050 4050
NoConn ~ 1850 3250
NoConn ~ 4050 4850
Text GLabel 4250 7350 0    60   Input ~ 0
Acc_Fan_PWM
$Comp
L D_Zener_18V D4
U 1 1
P 550 1350
F 0 "D4" H 550 1450 50  0000 C CNN
F 1 "D_Zener_18V" H 550 1250 50  0000 C CNN
F 2 "footprints:DO-214AA" H 450 1350 50  0001 C CNN
F 3 "http://www.mccsemi.com/up_pdf/SMBJ5338B-SMBJ5388B(SMB).pdf" H 550 1450 50  0001 C CNN
F 4 "SMBJ5355B-TPMSCT-ND" H 650 1550 60  0001 C CNN "MPN"
F 5 "Digi-Key" H 750 1650 60  0001 C CNN "MFN"
F 6 "DO-214AA (SMB)" H 850 1750 60  0001 C CNN "Package"
F 7 "https://www.digikey.com/products/en?keywords=SMBJ5355B-TPMSCT-ND" H 950 1850 60  0001 C CNN "PurchasingLink"
	1    550  1350
	0    1    1    0   
$EndComp
$Comp
L GND #PWR031
U 1 1
P 550 1500
F 0 "#PWR031" H 550 1250 50  0001 C CNN
F 1 "GND" H 550 1350 50  0000 C CNN
F 2 "" H 550 1500 50  0001 C CNN
F 3 "" H 550 1500 50  0001 C CNN
	1    550  1500
	1    0    0    -1  
$EndComp
NoConn ~ 4050 4950
NoConn ~ 4050 5050
Text GLabel 5350 7200 1    60   Input ~ 0
Fan_PWM
$Comp
L VCC #PWR032
U 1 1
P 1000 3650
F 0 "#PWR032" H 1000 3500 50  0001 C CNN
F 1 "VCC" H 1000 3800 50  0000 C CNN
F 2 "" H 1000 3650 50  0001 C CNN
F 3 "" H 1000 3650 50  0001 C CNN
	1    1000 3650
	1    0    0    -1  
$EndComp
$Comp
L CAN_Transceiver U2
U 1 1
P 1500 6450
F 0 "U2" H 1100 6800 50  0000 L CNN
F 1 "CAN_Transceiver" H 1600 6800 50  0000 L CNN
F 2 "footprints:SOIC-8_3.9x4.9mm_Pitch1.27mm_OEM" H 1500 5950 50  0001 C CIN
F 3 "http://www.microchip.com/mymicrochip/filehandler.aspx?ddocname=en561044" H 1100 6800 50  0001 C CNN
F 4 "Digi-Key" H 1500 6450 60  0001 C CNN "MFN"
F 5 "MCP2561-E/SN-ND" H 1500 6450 60  0001 C CNN "MPN"
F 6 "Value" H 1500 6450 60  0001 C CNN "Package"
F 7 "https://www.digikey.com/products/en?keywords=mcp2561-e%2Fsn" H 1500 7200 60  0001 C CNN "PurchasingLink"
	1    1500 6450
	1    0    0    -1  
$EndComp
$Comp
L ATMEGA16M1 IC1
U 1 1
P 2950 4250
F 0 "IC1" H 2000 6080 50  0000 L BNN
F 1 "ATMEGA16M1" H 3450 2850 50  0000 L BNN
F 2 "footprints:TQFP-32_7x7mm_Pitch0.8mm" H 2950 4250 50  0001 C CIN
F 3 "http://www.atmel.com/Images/Atmel-8209-8-bit%20AVR%20ATmega16M1-32M1-64M1_Datasheet.pdf" H 2000 6080 50  0001 C CNN
F 4 "ATMEGA16M1-AU-ND" H 2950 4250 60  0001 C CNN "MPN"
F 5 "Digi-Key" H 2950 4250 60  0001 C CNN "MFN"
F 6 "Value" H 2950 4250 60  0001 C CNN "Package"
F 7 "https://www.digikey.com/product-detail/en/atmel/ATMEGA16M1-AU/ATMEGA16M1-AU-ND/2271208" H 2400 6480 60  0001 C CNN "PurchasingLink"
	1    2950 4250
	1    0    0    -1  
$EndComp
$Comp
L TPS561201 U3
U 1 1
P 1900 1050
F 0 "U3" H 1700 750 60  0000 C CNN
F 1 "TPS561201" H 1900 1400 60  0000 C CNN
F 2 "footprints:SOT-23-6_OEM" H 1600 1300 60  0001 C CNN
F 3 "http://www.ti.com/lit/ds/symlink/tps561201.pdf" H 1700 1400 60  0001 C CNN
F 4 "Digi-Key" H 1900 1050 60  0001 C CNN "MFN"
F 5 "TPS561201" H 1900 1050 60  0001 C CNN "MPN"
F 6 "Value" H 1900 1050 60  0001 C CNN "Package"
F 7 "https://www.digikey.com/products/en?keywords=296-46928-1-ND" H 2100 1800 60  0001 C CNN "PurchasingLink"
	1    1900 1050
	1    0    0    -1  
$EndComp
$Comp
L G5Q-1A4-DC5-5V K1
U 1 1
P 6150 5100
F 0 "K1" H 6500 5250 50  0000 L CNN
F 1 "G5Q-1A4-DC5-5V" H 5750 4950 50  0000 L CNN
F 2 "footprints:Relay_SPST_OMRON-G5Q-1A4_OEM" H 6600 5050 50  0001 L CNN
F 3 "http://omronfs.omron.com/en_US/ecb/products/pdf/en-g5q.pdf" H 6600 4750 50  0001 L CNN
F 4 "Z3632-ND" H 6900 5550 60  0001 C CNN "MPN"
F 5 "Digi-Key" H 7000 5650 60  0001 C CNN "MFN"
F 6 "https://www.digikey.com/product-detail/en/omron-electronics-inc-emc-div/G5Q-1A4-DC5/Z3632-ND/1815721" H 7100 5750 60  0001 C CNN "PurchasingLink"
	1    6150 5100
	-1   0    0    1   
$EndComp
$Comp
L VCC #PWR033
U 1 1
P 6350 4800
F 0 "#PWR033" H 6350 4650 50  0001 C CNN
F 1 "VCC" H 6350 4950 50  0000 C CNN
F 2 "" H 6350 4800 50  0001 C CNN
F 3 "" H 6350 4800 50  0001 C CNN
	1    6350 4800
	1    0    0    -1  
$EndComp
NoConn ~ 1250 1100
Connection ~ 3100 950 
Wire Wire Line
	6350 5650 6350 5400
Wire Wire Line
	5700 4800 6050 4800
Wire Wire Line
	5700 4250 5700 4800
Wire Wire Line
	5450 4250 5700 4250
Wire Wire Line
	6050 5650 5450 5650
Wire Wire Line
	6050 5400 6050 5650
Wire Wire Line
	5350 7250 5150 7250
Wire Wire Line
	5350 7200 5350 7250
Wire Wire Line
	5600 7350 5550 7350
Wire Wire Line
	5150 7350 5250 7350
Wire Wire Line
	5150 7350 5150 7400
Connection ~ 800  1150
Wire Wire Line
	550  1200 550  1150
Wire Wire Line
	1150 850  1150 1150
Wire Wire Line
	1450 850  1150 850 
Wire Wire Line
	6650 5850 7000 5850
Wire Wire Line
	7000 5400 7000 5300
Wire Wire Line
	6350 5400 7000 5400
Wire Wire Line
	7000 4800 7000 5000
Wire Wire Line
	6350 4800 7000 4800
Wire Wire Line
	5450 5650 5450 4350
Wire Wire Line
	5300 1400 5700 1400
Wire Wire Line
	4450 5350 4800 5350
Wire Wire Line
	4450 5300 4450 5350
Wire Wire Line
	4300 5300 4450 5300
Wire Wire Line
	4300 5250 4300 5300
Connection ~ 9000 2050
Wire Wire Line
	8600 2050 9400 2050
Wire Wire Line
	8600 1750 8600 1600
Wire Wire Line
	9000 1600 9000 1750
Wire Wire Line
	9400 1750 9400 1600
Wire Wire Line
	6000 4050 5450 4050
Wire Wire Line
	5450 4150 6000 4150
Wire Wire Line
	3350 6550 3400 6550
Connection ~ 4300 5250
Wire Wire Line
	4050 5250 4500 5250
Connection ~ 1050 1150
Wire Wire Line
	1150 1150 550  1150
Connection ~ 1650 2550
Wire Wire Line
	1450 2550 1850 2550
Wire Wire Line
	4550 5400 4550 5500
Wire Wire Line
	4200 5400 4550 5400
Wire Wire Line
	4350 5550 4300 5550
Wire Wire Line
	4350 5350 4350 5550
Wire Wire Line
	4050 5350 4350 5350
Wire Wire Line
	4050 5550 4100 5550
Wire Wire Line
	4050 5450 4050 5550
Wire Wire Line
	1800 6000 2000 6000
Wire Wire Line
	1500 6000 1500 6050
Wire Wire Line
	1850 2850 1650 2850
Wire Wire Line
	1850 5050 1850 5450
Wire Wire Line
	3600 950  3600 850 
Wire Wire Line
	3100 1150 2700 1150
Wire Wire Line
	2350 1150 2400 1150
Wire Wire Line
	3100 950  3100 1150
Wire Wire Line
	3000 950  3600 950 
Connection ~ 2500 950 
Wire Wire Line
	2350 650  2500 650 
Wire Wire Line
	2350 850  2350 650 
Wire Wire Line
	2350 950  2800 950 
Text GLabel 1000 4750 2    60   Input ~ 0
Shutdown_Control
$EndSCHEMATC
